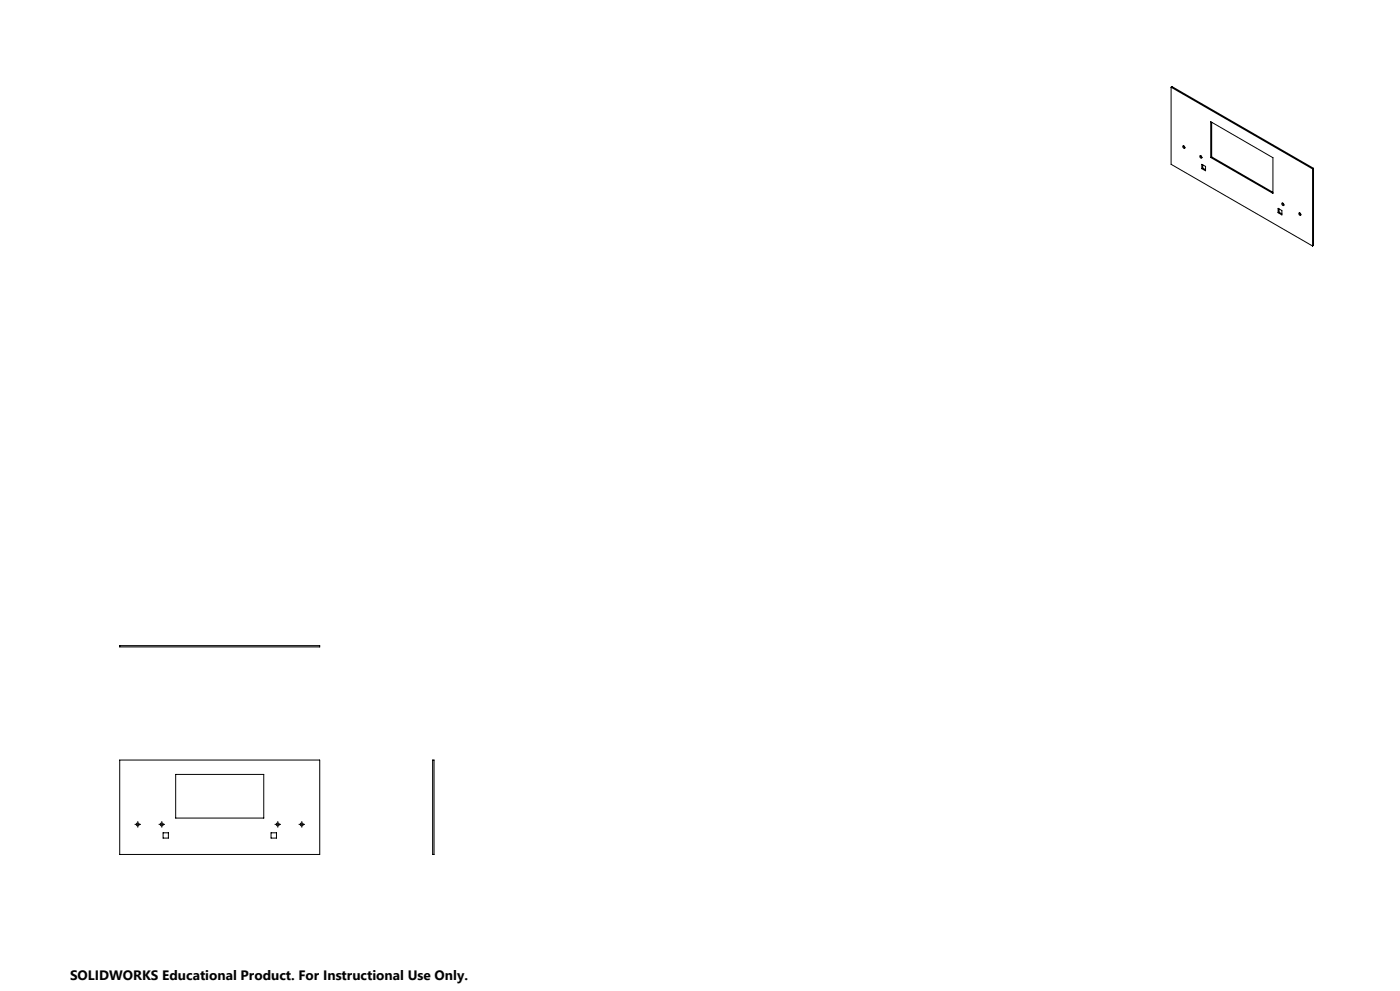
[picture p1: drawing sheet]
<svg xmlns="http://www.w3.org/2000/svg" width="420mm" height="297mm" viewBox="0 0 420 297" stroke-linecap="round" stroke-linejoin="round" font-family="sans-serif">
<g fill="none" stroke="#000" stroke-width=".3">
<path d="M351.3 26.1l42.5 24.5M351.3 26.1v23.1l42.5 24.5M351.3 26.1l.3-.1 42.5 24.4M363.2 36.5l18.7 10.8v10.7l-18.7-10.8zM363.5 36.7v10.3M354.9 43.7a.38 .38 0 0 1 .5 .2 .38 .38 0 0 1-.3 .5zM355.1 43.7l.4 .6M360 46.6l.3 .1a.34 .34 0 0 1 .3 .4 .34 .34 0 0 1-.4 .3zM360.2 46.6l.4 .6M360.5 49.2l1.2 .7v1.3l-1.2-.7zM360.8 50.4l-.3 .1M360.8 50.4l.9 .5"/>
<path d="M360.8 49.4v1M363.5 47l-.3 .2M363.5 47l18.4 10.6M393.8 50.6v23.1M394.1 50.4l-.3 .2M394.1 50.4v23.2l-.3 .1M383.4 62.4l1.2 .7v1.3l-1.2-.7zM383.7 63.6l-.3 .1M383.7 63.6l.9 .5M383.7 62.6v1M384.6 60.9h.2a.37 .37 0 0 1 .4 .3 .37 .37 0 0 1-.4 .4zM384.8 60.9l.4 .6"/>
<path d="M389.7 63.8h.3a.38 .38 0 0 1 .3 .4 .38 .38 0 0 1-.3 .4l-.3-.3zM389.9 63.8l.3 .6M35.9 193.5h60v.4h-60zM35.9 227.8h60v28.3h-60zM52.7 232.1h26.4v13.1h-26.4zM129.8 227.8h.4v28.3h-.4zM48.9 249.6h1.6v1.6h-1.6zM81.3 249.6h1.6v1.6h-1.6z"/>
<circle cx="41.3" cy="247.1" r=".45"/>
<circle cx="48.5" cy="247.1" r=".45"/>
<circle cx="83.3" cy="247.1" r=".46"/>
<circle cx="90.5" cy="247.1" r=".46"/>
</g>
<g fill="none" stroke="#000" stroke-width=".3" stroke-dasharray="15.2 1.3 1.3 1.3" stroke-linecap="butt">
<path d="M40.8 247.1h-.4M41.3 247.1v-.5M41.3 247.1h-.5M41.3 247.1v.5M41.3 247.1h.5M41.3 246.6v-.5M41.3 247.6v.4M41.8 247.1h.5M48 247.1h-.4M48.5 247.1v-.5M48.5 247.1h-.5M48.5 247.1v.5"/>
<path d="M48.5 247.1h.5M48.5 246.6v-.5M48.5 247.6v.4M49 247.1h.5M82.8 247.1h-.4M83.3 247.1v-.5M83.3 247.1h-.5M83.3 247.1v.5M83.3 247.1h.5M83.3 246.6v-.5M83.3 247.6v.4M83.8 247.1h.5"/>
<path d="M90 247.1h-.4M90.5 247.1v-.5M90.5 247.1h-.5M90.5 247.1v.5M90.5 247.1h.5M90.5 246.6v-.5M90.5 247.6v.4M91 247.1h.5"/>
</g>
<text font-size="4.1" x="21" y="293.7">SOLIDWORKS Educational Product. For Instructional Use Only.</text>
</svg>
